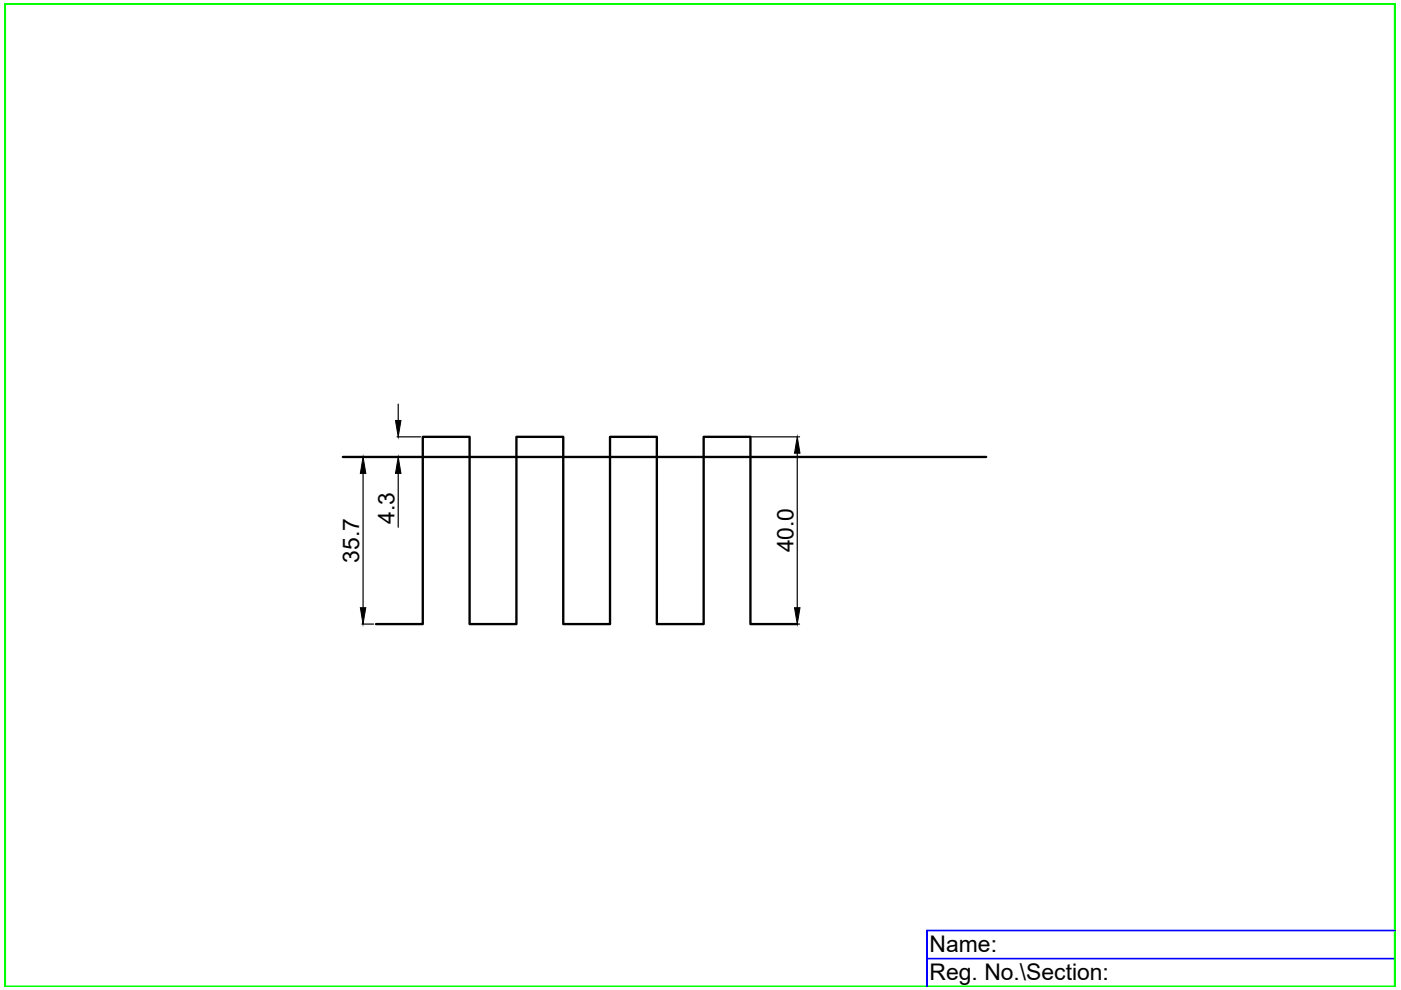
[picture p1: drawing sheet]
<svg xmlns="http://www.w3.org/2000/svg" width="297mm" height="210mm" viewBox="0 0 297 210" stroke-linecap="round" stroke-linejoin="round" font-family="sans-serif">
<!-- layer: FVnTV -->
<path d="M1 .8h294.8v208.4h-294.8z" fill="none" stroke="#0f0" stroke-width=".5"/>
<!-- layer: TrueLengthLines -->
<path d="M295.8 197.3h-99.3v11.9M196.5 203.2h99.3" fill="none" stroke="#00f" stroke-width=".35"/>
<!-- layer: FVnTV -->
<path d="M72.7 96.9h136.4M79.7 132.3h9.9v-39.7h10v39.7h9.9v-39.7h9.9v39.7h9.9v-39.7h10v39.7h9.9v-39.7h9.9v39.7h9.9" fill="none" stroke="#000" stroke-width=".5"/>
<!-- layer: DimensionLine -->
<path d="M76.7 96.9h2.5M84.2 92.6h5M84.2 96.9h5M84.4 85.7v3.5M159.1 92.6h9.9M169 96.1v32.7M169.3 92.6h.2M77 100.4v28.4M84.4 100.4v11.4M76.7 132.3h2.5M169.3 132.3h.2" fill="none" stroke="#000" stroke-width=".25"/>
<path d="M83.8 89.2h1.2l-.6 3.4zM169 92.6l.6 3.5h-1.1zM77 96.9l.6 3.5h-1.2zM84.4 96.9l.6 3.5h-1.2zM76.4 128.8h1.2l-.6 3.5zM168.5 128.8h1.1l-.6 3.5z" fill="#000" stroke="#000" stroke-width=".21"/>
<g font-size="4.9">
<text x="83.6" y="111.1" transform="rotate(-90 83.6 111.1)">4.3</text>
<text x="76.2" y="119.3" transform="rotate(-90 76.2 119.3)">35.7</text>
<text x="168.2" y="117.1" transform="rotate(-90 168.2 117.1)">40.0</text>
<text x="197.1" y="201.8">Name:</text>
<text x="197.1" y="207.8">Reg. No.\Section:</text>
</g>
</svg>
